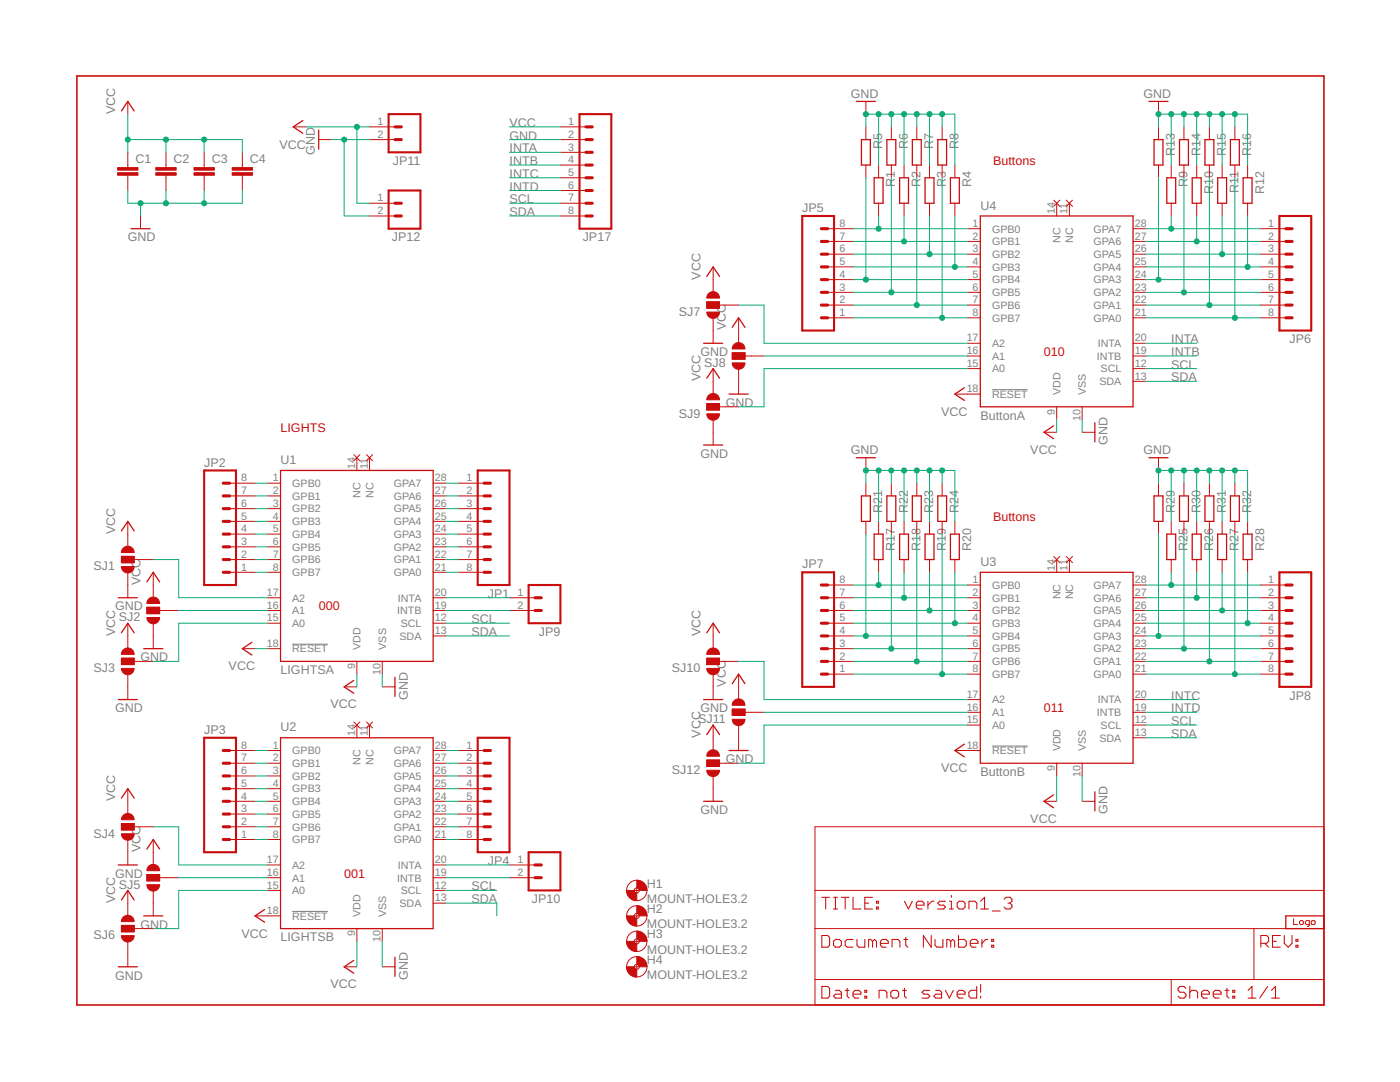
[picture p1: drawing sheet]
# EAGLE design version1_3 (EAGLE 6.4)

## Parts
C1  C-EUC0805  [C0805]
C2  C-EUC0805  [C0805]
C3  C-EUC0805  [C0805]
C4  C-EUC0805  [C0805]
H1  MOUNT-HOLE3.2  [3,2]
H2  MOUNT-HOLE3.2  [3,2]
H3  MOUNT-HOLE3.2  [3,2]
H4  MOUNT-HOLE3.2  [3,2]
JP1  M08LOCK  [1X08_LOCK]
JP2  M08LOCK  [1X08_LOCK]
JP3  M08LOCK  [1X08_LOCK]
JP4  M08LOCK  [1X08_LOCK]
JP5  M08LOCK  [1X08_LOCK]
JP6  M08LOCK  [1X08_LOCK]
JP7  M08LOCK  [1X08_LOCK]
JP8  M08LOCK  [1X08_LOCK]
JP9  M021X02_NO_SILK  [1X02_NO_SILK]
JP10  M021X02_NO_SILK  [1X02_NO_SILK]
JP11  M021X02_NO_SILK  [1X02_NO_SILK]
JP12  M021X02_NO_SILK  [1X02_NO_SILK]
JP17  M08LOCK  [1X08_LOCK]
R1  R-EU_R0805  [R0805]
R2  R-EU_R0805  [R0805]
R3  R-EU_R0805  [R0805]
R4  R-EU_R0805  [R0805]
R5  R-EU_R0805  [R0805]
R6  R-EU_R0805  [R0805]
R7  R-EU_R0805  [R0805]
R8  R-EU_R0805  [R0805]
R9  R-EU_R0805  [R0805]
R10  R-EU_R0805  [R0805]
R11  R-EU_R0805  [R0805]
R12  R-EU_R0805  [R0805]
R13  R-EU_R0805  [R0805]
R14  R-EU_R0805  [R0805]
R15  R-EU_R0805  [R0805]
R16  R-EU_R0805  [R0805]
R17  R-EU_R0805  [R0805]
R18  R-EU_R0805  [R0805]
R19  R-EU_R0805  [R0805]
R20  R-EU_R0805  [R0805]
R21  R-EU_R0805  [R0805]
R22  R-EU_R0805  [R0805]
R23  R-EU_R0805  [R0805]
R24  R-EU_R0805  [R0805]
R25  R-EU_R0805  [R0805]
R26  R-EU_R0805  [R0805]
R27  R-EU_R0805  [R0805]
R28  R-EU_R0805  [R0805]
R29  R-EU_R0805  [R0805]
R30  R-EU_R0805  [R0805]
R31  R-EU_R0805  [R0805]
R32  R-EU_R0805  [R0805]
SJ1  SOLDERJUMPER_2WAY-OLDS  [SJ_3]
SJ2  SOLDERJUMPER_2WAY-OLDS  [SJ_3]
SJ3  SOLDERJUMPER_2WAY-OLDS  [SJ_3]
SJ4  SOLDERJUMPER_2WAY-OLDS  [SJ_3]
SJ5  SOLDERJUMPER_2WAY-OLDS  [SJ_3]
SJ6  SOLDERJUMPER_2WAY-OLDS  [SJ_3]
SJ7  SOLDERJUMPER_2WAY-OLDS  [SJ_3]
SJ8  SOLDERJUMPER_2WAY-OLDS  [SJ_3]
SJ9  SOLDERJUMPER_2WAY-OLDS  [SJ_3]
SJ10  SOLDERJUMPER_2WAY-OLDS  [SJ_3]
SJ11  SOLDERJUMPER_2WAY-OLDS  [SJ_3]
SJ12  SOLDERJUMPER_2WAY-OLDS  [SJ_3]
U1  LIGHTSA  MCP23017A  [MCP23017A]
U2  LIGHTSB  MCP23017A  [MCP23017A]
U3  ButtonB  MCP23017A  [MCP23017A]
U4  ButtonA  MCP23017A  [MCP23017A]
U$1  BUNNYLOGOCALVIN2  [CALVIN2]

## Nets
GND [power]: C1.2 C2.2 C3.2 C4.2 JP11.2 JP12.2 JP17.2 R1.1 R2.1 R3.1 R4.1 R5.1 R6.1 R7.1 R8.1 R9.1 R10.1 R11.1 R12.1 R13.1 R14.1 R15.1 R16.1 R17.1 R18.1 R19.1 R20.1 R21.1 R22.1 R23.1 R24.1 R25.1 R26.1 R27.1 R28.1 R29.1 R30.1 R31.1 R32.1 SJ1.1 SJ2.1 SJ3.1 SJ4.1 SJ5.1 SJ6.1 SJ7.1 SJ8.1 SJ9.1 SJ10.1 SJ11.1 SJ12.1 U1.10(VSS) U2.10(VSS) U3.10(VSS) U4.10(VSS)
INTA: JP17.3 U4.20(INTA)
INTB: JP17.4 U4.19(INTB)
INTC: JP17.5 U3.20(INTA)
INTD: JP17.6 U3.19(INTB)
N$1: JP1.1 U1.28(GPA7)
N$2: JP1.2 U1.27(GPA6)
N$3: JP1.3 U1.26(GPA5)
N$4: JP1.4 U1.25(GPA4)
N$5: JP1.5 U1.24(GPA3)
N$6: JP1.6 U1.23(GPA2)
N$7: JP1.7 U1.22(GPA1)
N$8: JP1.8 U1.21(GPA0)
N$9: JP2.1 U1.8(GPB7)
N$10: JP2.2 U1.7(GPB6)
N$11: JP2.3 U1.6(GPB5)
N$12: JP2.4 U1.5(GPB4)
N$13: JP2.5 U1.4(GPB3)
N$14: JP2.6 U1.3(GPB2)
N$15: JP2.7 U1.2(GPB1)
N$16: JP2.8 U1.1(GPB0)
N$17: JP3.1 U2.8(GPB7)
N$18: JP3.2 U2.7(GPB6)
N$19: JP3.3 U2.6(GPB5)
N$20: JP3.4 U2.5(GPB4)
N$21: JP3.5 U2.4(GPB3)
N$22: JP3.6 U2.3(GPB2)
N$23: JP3.7 U2.2(GPB1)
N$24: JP3.8 U2.1(GPB0)
N$25: JP4.1 U2.28(GPA7)
N$26: JP4.2 U2.27(GPA6)
N$27: JP4.3 U2.26(GPA5)
N$28: JP4.4 U2.25(GPA4)
N$29: JP4.5 U2.24(GPA3)
N$30: JP4.6 U2.23(GPA2)
N$31: JP4.7 U2.22(GPA1)
N$32: JP4.8 U2.21(GPA0)
N$33: JP5.1 R8.2 U4.8(GPB7)
N$34: JP5.2 R7.2 U4.7(GPB6)
N$35: JP5.3 R6.2 U4.6(GPB5)
N$36: JP5.4 R5.2 U4.5(GPB4)
N$37: JP5.5 R4.2 U4.4(GPB3)
N$38: JP5.6 R3.2 U4.3(GPB2)
N$39: JP5.7 R2.2 U4.2(GPB1)
N$40: JP5.8 R1.2 U4.1(GPB0)
N$41: JP6.1 R9.2 U4.28(GPA7)
N$42: JP6.2 R10.2 U4.27(GPA6)
N$43: JP6.3 R11.2 U4.26(GPA5)
N$44: JP6.4 R12.2 U4.25(GPA4)
N$45: JP6.5 R13.2 U4.24(GPA3)
N$46: JP6.6 R14.2 U4.23(GPA2)
N$47: JP6.7 R15.2 U4.22(GPA1)
N$48: JP6.8 R16.2 U4.21(GPA0)
N$49: JP7.1 R24.2 U3.8(GPB7)
N$50: JP7.2 R23.2 U3.7(GPB6)
N$51: JP7.3 R22.2 U3.6(GPB5)
N$52: JP7.4 R21.2 U3.5(GPB4)
N$53: JP7.5 R20.2 U3.4(GPB3)
N$54: JP7.6 R19.2 U3.3(GPB2)
N$55: JP7.7 R18.2 U3.2(GPB1)
N$56: JP7.8 R17.2 U3.1(GPB0)
N$57: JP8.1 R25.2 U3.28(GPA7)
N$58: JP8.2 R26.2 U3.27(GPA6)
N$59: JP8.3 R27.2 U3.26(GPA5)
N$60: JP8.4 R28.2 U3.25(GPA4)
N$61: JP8.5 R29.2 U3.24(GPA3)
N$62: JP8.6 R30.2 U3.23(GPA2)
N$63: JP8.7 R31.2 U3.22(GPA1)
N$64: JP8.8 R32.2 U3.21(GPA0)
N$67: JP10.1 U2.20(INTA)
N$68: JP10.2 U2.19(INTB)
N$69: JP9.1 U1.20(INTA)
N$70: JP9.2 U1.19(INTB)
N$71: SJ4.2 U2.17(A2)
N$72: SJ5.2 U2.16(A1)
N$73: SJ6.2 U2.15(A0)
N$74: SJ10.2 U3.17(A2)
N$75: SJ11.2 U3.16(A1)
N$76: SJ12.2 U3.15(A0)
N$77: SJ2.2 U1.16(A1)
N$78: SJ3.2 U1.15(A0)
N$79: SJ1.2 U1.17(A2)
N$80: SJ7.2 U4.17(A2)
N$81: SJ8.2 U4.16(A1)
N$82: SJ9.2 U4.15(A0)
SCL: JP17.7 U1.12(SCL) U2.12(SCL) U3.12(SCL) U4.12(SCL)
SDA: JP17.8 U1.13(SDA) U2.13(SDA) U3.13(SDA) U4.13(SDA)
VCC [power]: C1.1 C2.1 C3.1 C4.1 JP11.1 JP12.1 JP17.1 SJ1.3 SJ2.3 SJ3.3 SJ4.3 SJ5.3 SJ6.3 SJ7.3 SJ8.3 SJ9.3 SJ10.3 SJ11.3 SJ12.3 U1.9(VDD) U1.18(!RESET) U2.9(VDD) U2.18(!RESET) U3.9(VDD) U3.18(!RESET) U4.9(VDD) U4.18(!RESET)
Unconnected: U1.11(NC) U1.14(NC) U2.11(NC) U2.14(NC) U3.11(NC) U3.14(NC) U4.11(NC) U4.14(NC)

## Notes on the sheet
- Buttons
- 010
- LIGHTS
- Buttons
- 000
- 011
- 001

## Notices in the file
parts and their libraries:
SparkFun: Licensing: CC v3.0 Share-Alike You are welcome to use this library for commercial purposes.
